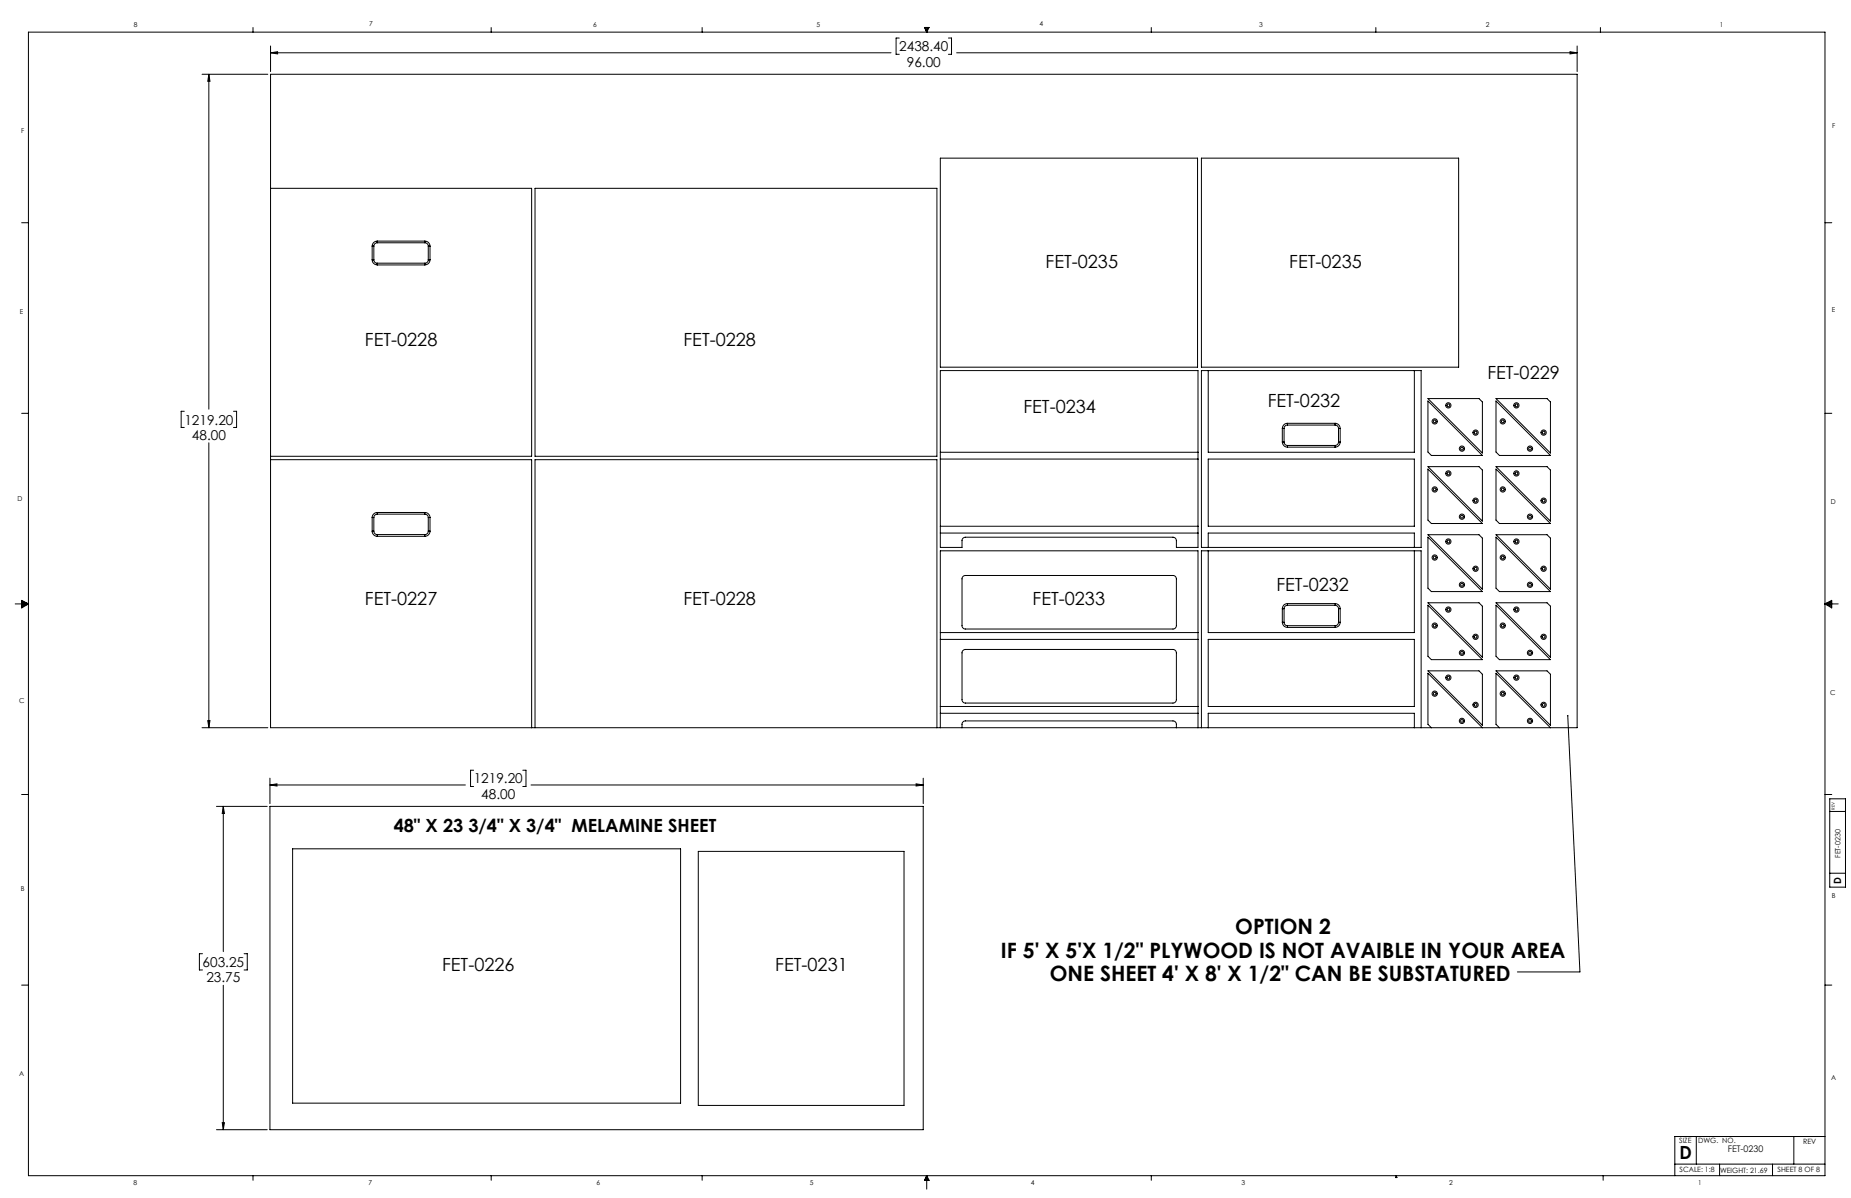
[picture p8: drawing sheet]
<svg xmlns="http://www.w3.org/2000/svg" width="864mm" height="559mm" viewBox="0 0 864 559" stroke-linecap="round" stroke-linejoin="round" font-family="sans-serif">
<g fill="none" stroke="#000" stroke-width=".47">
<path d="M13 15h838v533h-838zM118 13v2M229 13v2M328 13v2M420 18h-2v7h2M431 13h2l-1 2zM432 13v2M433 13l-1 2M442 18h2v7h-2M537 13v2M642 13v2M747 13v2"/>
<path d="M94 35h31M97 35v156M97 35l1 3h-1zM126 21v12M126 25h290M126 25l4-1v1zM126 35h610v304h-610zM446 25h290M733 24l3 1h-3zM736 21v12M439 74h120v97h-120zM561 74h120v97h-120z"/>
<path d="M126 88h122v125h-122M250 88h187v125h-187zM10 104h3M174 115h.1M174 115v6M176 112a2.3 2.3 0 0 0-2 3M176 112v1M176 113l-1 1-1 1M176 112h22M176 113h22M198 112v1M198 112a2.3 2.3 0 0 1 3 3"/>
<path d="M198 113l1 1 1 1M200 115h1M200 115v6M201 115v6M851 104h4M174 121h.1M174 121a2.4 2.4 0 0 0 2 3M174 121l1 1 1 1M176 123v1M176 124h22M176 123h22M198 123v1"/>
<path d="M200 121h1M200 121l-1 1-1 1M201 121a2.4 2.4 0 0 1-3 3M439 173h120v82h-10v-3l-2-1h-97l-1 1v3h-10zM561 173h102v82h-102zM564 173v38h96v-38M10 193h3M86 192h-1v7h1M109 192h1v7h-1M598 200h1M598 200v6M599 200v6"/>
<path d="M601 197a2.4 2.4 0 0 0-3 3M601 197v1M601 198l-1 1-1 1M601 197h22M601 198h22M623 197a2.3 2.3 0 0 1 2 3M623 197v1M623 198l1 1v1M624 200h1M624 200v6M625 200v6M666 186h24l2 2v23z"/>
<path d="M666 187l26 25h-24l-2-1zM698 186h24l1 2v23zM698 187l25 25h-23l-2-1zM851 193h4M97 207v132M126 214h122v125M439 211h120M439 214h120M564 214h96v31h-96zM598 206a2.4 2.4 0 0 0 3 3M598 206h1M599 206l1 1 1 1"/>
<path d="M601 208v1M601 208h22M601 209h22M623 208v1M624 206v1l-1 1M624 206h1M625 206a2.3 2.3 0 0 1-2 3M666 218h24l2 1v24zM666 219l26 25h-24l-2-1zM698 218h24l1 1v24zM698 219l25 25h-23l-2-1zM176 239a2.4 2.4 0 0 0-2 2"/>
<path d="M176 240h-1l-1 1M176 239v1M176 239h22M176 240h22M198 239a2.4 2.4 0 0 1 3 2M198 239v1M198 240l2 1M174 248a2.4 2.4 0 0 0 2 2M174 248h.1M174 241h.1M174 241v7M174 248l1 1h1"/>
<path d="M176 249v1M176 249h22M176 250h22M198 249v1M200 248l-1 1h-1M200 248h1M200 241h1M200 241v7M201 248a2.4 2.4 0 0 1-3 2M201 241v7M439 249h120M439 245h120"/>
<path d="M564 255v-6h96v6M564 257v38h96v-38M666 249h24l2 2v24zM666 251l26 25h-24l-2-2zM698 249h24l1 2v24zM698 251l25 25h-23l-2-2zM449 269l1-1 98 1 1 1v22l-1 1h-98l-1-1v-22zM7 282h6M10 280l3 2-3 2zM10 280l3 2M10 281l3 1M13 282l-3 1"/>
<path d="M13 282h-3M439 295h120M439 298h120M564 298h96v32h-96zM598 284h1M598 290h1M598 290a2.4 2.4 0 0 0 3 3M598 284v6M599 290l1 1 1 1M599 284v6M601 292v1M601 282a2.3 2.3 0 0 0-3 2"/>
<path d="M601 282h.1M601 282l-1 1-1 1M601 282h22M601 292h22M601 293h22M623 292v1M623 282a2.3 2.3 0 0 1 2 2M623 282h.1M623 282l1 1v1M624 290v1l-1 1M624 290h1M624 284h1"/>
<path d="M624 284v6M625 290a2.3 2.3 0 0 1-2 3M625 284v6M666 281h24l2 2v24zM666 282l26 26h-24l-2-2zM698 281h24l1 2v24zM698 282l25 26h-23l-2-2zM851 282h7M851 282h4M851 282l4 1M851 282l4-2v4zM855 281l-4 1"/>
<path d="M855 280l-4 2M449 303h1h98l1 2v22l-2 1h-97l-1-1v-23zM666 313h24l2 2v23zM698 313h24l1 2v23zM94 339h31M97 336h1l-1 3zM250 339v-125h187v125M439 339v-82h120v82M439 330h120M439 333h120M449 339v-2l1-1h97l2 1v2M561 339v-82h102v82"/>
<path d="M564 339v-6h96v6M668 339l-2-1v-24l26 25M700 339l-2-1v-24l25 25M731 334l6 119h-29M221 359h-1v8h1M244 359h1v8h-1M10 371h3M101 376h24M104 376v68M104 376l1 3h-1zM126 363v12M126 366h91"/>
<path d="M126 376h305v151h-305zM126 366h3v1zM248 366h183M427 366h4l-4 1zM431 363v12M851 371h4M854 373h7v41h-7zM854 378h7M137 396h181v119h-181zM326 397h96v119h-96zM854 407h7M10 459h3"/>
<path d="M94 445h-1v7h1M104 460v67M114 445h1v7h-1M851 459h4M101 527h24M104 524h1l-1 3zM791 530v13M837 530v13M851 530h-70v18M118 548v3M229 548v3M328 548v3"/>
<path d="M432 548v7M432 548l1 3h-2zM432 548l1 3M432 548v3M537 548v3M651 548l1 1h-1zM748 548v3M781 543h70M802 543v5M827 543v5"/>
<circle cx="669" cy="197" r="1.2"/>
<circle cx="669" cy="197" r=".6"/>
<circle cx="676" cy="189" r="1.2"/>
<circle cx="676" cy="189" r=".6"/>
<circle cx="701" cy="197" r="1.2"/>
<circle cx="701" cy="197" r=".6"/>
<circle cx="707" cy="189" r="1.2"/>
<circle cx="708" cy="189" r=".6"/>
<circle cx="682" cy="209" r="1.2"/>
<circle cx="682" cy="209" r=".6"/>
<circle cx="688" cy="202" r="1.2"/>
<circle cx="688" cy="202" r=".6"/>
<circle cx="714" cy="209" r="1.2"/>
<circle cx="714" cy="209" r=".6"/>
<circle cx="720" cy="202" r="1.2"/>
<circle cx="720" cy="202" r=".6"/>
<circle cx="669" cy="228" r="1.2"/>
<circle cx="669" cy="228" r=".6"/>
<circle cx="676" cy="221" r="1.2"/>
<circle cx="676" cy="221" r=".6"/>
<circle cx="688" cy="234" r="1.2"/>
<circle cx="688" cy="234" r=".6"/>
<circle cx="701" cy="228" r="1.2"/>
<circle cx="701" cy="228" r=".6"/>
<circle cx="707" cy="221" r="1.2"/>
<circle cx="708" cy="221" r=".6"/>
<circle cx="720" cy="234" r="1.2"/>
<circle cx="720" cy="234" r=".6"/>
<circle cx="676" cy="253" r="1.2"/>
<circle cx="676" cy="253" r=".6"/>
<circle cx="682" cy="241" r="1.2"/>
<circle cx="682" cy="241" r=".6"/>
<circle cx="707" cy="253" r="1.2"/>
<circle cx="708" cy="253" r=".6"/>
<circle cx="714" cy="241" r="1.2"/>
<circle cx="714" cy="241" r=".6"/>
<circle cx="669" cy="260" r="1.2"/>
<circle cx="669" cy="260" r=".6"/>
<circle cx="682" cy="273" r="1.2"/>
<circle cx="682" cy="273" r=".6"/>
<circle cx="688" cy="265" r="1.2"/>
<circle cx="688" cy="265" r=".6"/>
<circle cx="701" cy="260" r="1.2"/>
<circle cx="701" cy="260" r=".6"/>
<circle cx="714" cy="273" r="1.2"/>
<circle cx="714" cy="273" r=".6"/>
<circle cx="720" cy="265" r="1.2"/>
<circle cx="720" cy="265" r=".6"/>
<circle cx="669" cy="292" r="1.2"/>
<circle cx="669" cy="292" r=".6"/>
<circle cx="676" cy="284" r="1.2"/>
<circle cx="676" cy="284" r=".6"/>
<circle cx="688" cy="297" r="1.2"/>
<circle cx="688" cy="297" r=".6"/>
<circle cx="701" cy="292" r="1.2"/>
<circle cx="701" cy="292" r=".6"/>
<circle cx="707" cy="284" r="1.2"/>
<circle cx="708" cy="284" r=".6"/>
<circle cx="720" cy="297" r="1.2"/>
<circle cx="720" cy="297" r=".6"/>
<circle cx="676" cy="316" r="1.2"/>
<circle cx="676" cy="316" r=".6"/>
<circle cx="682" cy="305" r="1.2"/>
<circle cx="682" cy="305" r=".6"/>
<circle cx="707" cy="316" r="1.2"/>
<circle cx="708" cy="316" r=".6"/>
<circle cx="714" cy="305" r="1.2"/>
<circle cx="714" cy="305" r=".6"/>
<circle cx="669" cy="324" r="1.2"/>
<circle cx="669" cy="324" r=".6"/>
<circle cx="682" cy="336" r="1.2"/>
<circle cx="682" cy="336" r=".6"/>
<circle cx="688" cy="329" r="1.2"/>
<circle cx="688" cy="329" r=".6"/>
<circle cx="701" cy="324" r="1.2"/>
<circle cx="701" cy="324" r=".6"/>
<circle cx="714" cy="336" r="1.2"/>
<circle cx="714" cy="336" r=".6"/>
<circle cx="720" cy="329" r="1.2"/>
<circle cx="720" cy="329" r=".6"/>
</g>
<g fill="#000">
<path d="M731 334h1z"/>
<path d="M97 35l1 3h-1zM97 336h1l-1 3zM733 24l3 1h-3zM126 25l4-1v1zM104 376l1 3h-1zM104 524h1l-1 3zM427 366h4l-4 1zM126 366h3v1z"/>
</g>
<g font-size="9.9">
<text x="576" y="436">OPTION 2</text>
<text x="467" y="447">IF 5' X 5'X 1/2&quot; PLYWOOD IS NOT AVAIBLE IN YOUR AREA</text>
<text x="490" y="458">ONE SHEET 4' X 8' X 1/2&quot; CAN BE SUBSTATURED</text>
</g>
<g font-size="8.5">
<text x="488" y="125">FET-0235</text>
<text x="602" y="125">FET-0235</text>
<text x="170" y="161">FET-0228</text>
<text x="319" y="161">FET-0228</text>
<text x="694" y="177">FET-0229</text>
<text x="591" y="190">FET-0232</text>
<text x="477" y="193">FET-0234</text>
<text x="596" y="276">FET-0232</text>
<text x="170" y="282">FET-0227</text>
<text x="319" y="282">FET-0228</text>
<text x="482" y="282">FET-0233</text>
<text x="184" y="388">48&quot; X 23 3/4&quot; X 3/4&quot; MELAMINE SHEET</text>
<text x="206" y="453">FET-0226</text>
<text x="362" y="453">FET-0231</text>
<text x="784" y="541">D</text>
</g>
<g font-size="6.4">
<text x="420" y="24">2438.40</text>
<text x="423" y="31">96.00</text>
<text x="86" y="198">1219.20</text>
<text x="90" y="205">48.00</text>
<text x="221" y="365">1219.20</text>
<text x="225" y="373">48.00</text>
<text x="95" y="451">603.25</text>
<text x="96" y="458">23.75</text>
</g>
<text font-size="4.7" x="859" y="412" transform="rotate(-90 859 412)">D</text>
<text font-size="4.2" x="806" y="538">FET-0230</text>
<g font-size="3.4">
<text x="859" y="400" transform="rotate(-90 859 400)">FET-0230</text>
<text x="783" y="533">SIZE</text>
<text x="792" y="533">DWG. NO.</text>
<text x="841" y="533">REV</text>
<text x="784" y="547">SCALE: 1:8</text>
<text x="803" y="547">WEIGHT: 21.69</text>
<text x="829" y="547">SHEET 8 OF 8</text>
</g>
<g font-size="3.2">
<text x="62" y="12">8</text>
<text x="172" y="12">7</text>
<text x="277" y="12">6</text>
<text x="381" y="12">5</text>
<text x="485" y="12">4</text>
<text x="588" y="12">3</text>
<text x="693" y="12">2</text>
<text x="802" y="12">1</text>
<text x="855" y="60">F</text>
<text x="10" y="62">F</text>
<text x="9" y="147">E</text>
<text x="855" y="145">E</text>
<text x="8" y="234">D</text>
<text x="854" y="235">D</text>
<text x="9" y="328">C</text>
<text x="854" y="324">C</text>
<text x="10" y="416">B</text>
<text x="855" y="419">B</text>
<text x="9" y="502">A</text>
<text x="854" y="504">A</text>
<text x="62" y="553">8</text>
<text x="172" y="553">7</text>
<text x="278" y="553">6</text>
<text x="378" y="553">5</text>
<text x="481" y="553">4</text>
<text x="579" y="553">3</text>
<text x="676" y="553">2</text>
<text x="792" y="553">1</text>
</g>
<text font-size="2" x="856" y="378" transform="rotate(-90 856 378)">REV</text>
</svg>
